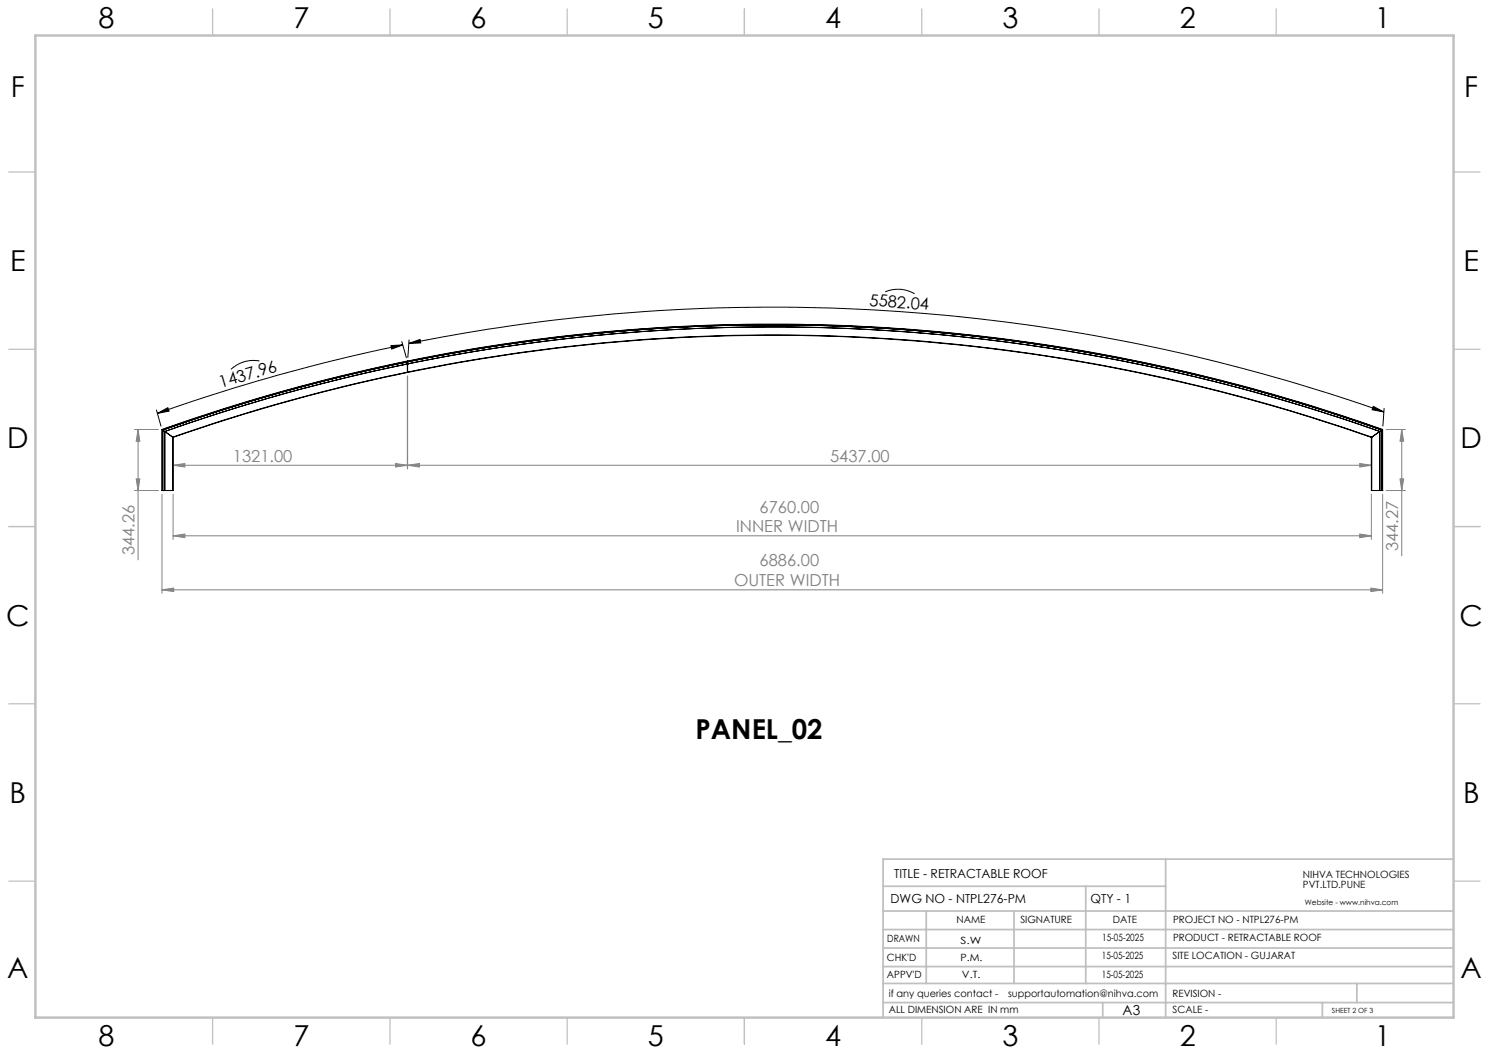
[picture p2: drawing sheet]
<svg xmlns="http://www.w3.org/2000/svg" width="420mm" height="297mm" viewBox="0 0 420 297" stroke-linecap="round" stroke-linejoin="round" font-family="sans-serif">
<path d="M110.3 97.5l3.3-.2-3.1 1.2zM113.3 96.3l1.3 4.6M113.6 97.3a511.4 511.4 0 0 0-69.2 19.3M115.3 96.9l3.2-1.2 .2 1zM115.3 96.9a518.2 518.2 0 0 1 275 19.3M115.4 95.9l-.4 4.9M249.7 82.3a9.2 9.2 0 0 1 8.3 .6M44.1 115.6l1.3 4.6M44.4 116.6l2.9-1.6 .4 1zM73.2 101.8a9.4 9.4 0 0 0-8 2.4M387.4 114.6l2.9 1.6-3.3-.6zM390.4 115.2l-.3 5" fill="none" stroke="#000" stroke-width=".28"/>
<path d="M114.9 101.8a510 510 0 0 0-69.2 19.3M115 101.8a513.1 513.1 0 0 1 275 19.3" fill="none" stroke="#c0c0c0" stroke-width=".28"/>
<g fill="none" stroke="#808080" stroke-width=".28">
<path d="M114.9 106.1v26.1M115 106v26.2M37.9 138.4h6.8M37.9 121.1h6.8M38.4 135.1h1l-.5 3.3zM38.9 121.1v36.8M38.9 121.1l.5 3.4h-1zM45.7 139.4v28M48.8 131.2l3.3-.5v1zM48.8 131.2h66.1M48.8 139.4v12.7M111.6 130.7l3.3 .5-3.3 .5z"/>
<path d="M115 131.2l3.3-.5v1zM115 131.2h271.8M383.5 130.7l3.3 .5-3.3 .5zM386.8 124.4v7.8M386.8 139.4v12.7M390 139.4v28M391 138.4h5.4M391 121.1h5.4M394.9 135.1h1l-.5 3.3zM395.4 121.1v35.7M395.4 121.1l.5 3.4h-1zM48.8 151.1l3.3-.5v1.1z"/>
<path d="M48.8 151.1h338M383.5 150.6l3.3 .5-3.3 .6zM45.7 166.4l3.3-.5v1zM45.7 166.4h344.3M386.7 165.9l3.3 .5-3.3 .5z"/>
</g>
<g fill="none" stroke="#c0c0c0" stroke-width=".35">
<path d="M60 2.5v7.5M110 2.5v7.5M160 2.5v7.5M210 2.5v7.5M260 2.5v7.5M310 2.5v7.5M360 2.5v7.5M2.5 48.5h7.5M410 48.5h7.5M2.5 98.5h7.5M410 98.5h7.5M2.5 148.5h7.5"/>
<path d="M410 148.5h7.5M2.5 198.5h7.5M410 198.5h7.5M2.5 248.5h7.5M410 248.5h7.5M60 287v7.5M110 287v7.5M160 287v7.5M210 287v7.5M260 287v7.5M310 287v7.5M360 287v7.5"/>
</g>
<g fill="none" stroke="#c0c0c0" stroke-width=".5">
<path d="M249.1 257h160.9M249.1 250h79.7M261.3 257v20.4M286 257v20.4M306.2 250v27.4M328.8 242.3v44.7M410 242.3h-160.9v44.7M249.1 272.6h160.9M249.1 267.4h160.9M249.1 262.2h160.9M249.1 277.4h160.9M382.7 277.4v5.4"/>
<path d="M249.1 282.8h160.9M311 282.8v4.2M373 282.8v4.2"/>
</g>
<path d="M10 10h400v277h-400z" fill="none" stroke="#c0c0c0" stroke-width=".7"/>
<g fill="#000">
<path d="M110.3 97.5l3.3-.2-3.1 1.2zM44.4 116.6l2.9-1.6 .4 1z"/>
<path d="M387.4 114.6l2.9 1.6-3.3-.6zM115.3 96.9l3.2-1.2 .2 1z"/>
</g>
<g fill="#808080">
<path d="M115 131.2l3.3-.5v1zM383.5 130.7l3.3 .5-3.3 .5zM48.8 131.2l3.3-.5v1zM111.6 130.7l3.3 .5-3.3 .5zM48.8 151.1l3.3-.5v1.1zM383.5 150.6l3.3 .5-3.3 .6zM45.7 166.4l3.3-.5v1zM386.7 165.9l3.3 .5-3.3 .5z"/>
<path d="M38.4 135.1h1l-.5 3.3zM38.9 121.1l.5 3.4h-1zM394.9 135.1h1l-.5 3.3zM395.4 121.1l.5 3.4h-1z"/>
</g>
<g fill="none" stroke="#000" stroke-width=".28">
<path d="M114.9 105a533.1 533.1 0 0 0-66.1 18.4M114.9 105a510.6 510.6 0 0 0-66.2 18.3M114.9 101.9a512.2 512.2 0 0 0-69.1 19.3M114.9 101.9v-.1a522.8 522.8 0 0 0-69.2 19.3M114.9 102.1a519.5 519.5 0 0 0-69 19.2M114.9 102.1a504.1 504.1 0 0 0-69 19.2M114.9 102.1h.1M114.9 102.7a515.5 515.5 0 0 0-68.4 19M114.9 102.7h.1M114.9 102.1a512.9 512.9 0 0 0-69 19.2M114.9 101.9v3.1M115 101.9a511.9 511.9 0 0 1 275 19.2"/>
<path d="M115 101.9a513 513 0 0 1 274.9 19.3M115 104.9a510.5 510.5 0 0 1 271.9 18.4M115 104.9v.2a510.6 510.6 0 0 1 271.8 18.3M115 102a512.8 512.8 0 0 1 274.8 19.3M115 102.1a513.1 513.1 0 0 1 274.8 19.2M115 102v.1M115 101.9v3M45.7 121.1l.1 .1M45.7 121.1l.1 17.3M45.8 121.2l.1 .1M45.8 138.4h2.9M45.8 121.2v17.2"/>
<path d="M45.9 121.3h.1M45.9 121.3v17.1M45.9 138.4h.1M45.9 121.3l.6 .4M46.5 121.7h.1M46.5 138.4h.1M46.5 121.7v16.7M46.5 121.7l2.2 1.6M48.7 123.3l.1 .1M48.7 123.3v15.1M48.8 123.4l-.1 15M386.8 123.4l.1 15"/>
<path d="M386.9 123.3l-.1 .1M386.9 138.4h3M386.9 123.3v15.1M389.2 121.7a512.3 512.3 0 0 0-274.2-19 512.2 512.2 0 0 1 274.2 19M389.2 121.7h.1M389.2 121.7v16.7v-16.7M389.2 121.7l-2.3 1.6M389.8 121.3h.1M389.8 138.4h.1M389.8 121.3l-.6 .4M389.8 121.3v17.1M389.9 121.2l-.1 .1"/>
<path d="M389.9 121.2v17.2M390 121.1l-.1 .1M390 121.1l-.1 17.3"/>
</g>
<g font-size="8.1">
<text x="27.8" y="8">8</text>
<text x="82.8" y="8">7</text>
<text x="132.8" y="8">6</text>
<text x="182.8" y="8">5</text>
<text x="232.8" y="8">4</text>
<text x="282.8" y="8">3</text>
<text x="332.8" y="8">2</text>
<text x="387.8" y="8">1</text>
<text x="3" y="27.2">F</text>
<text x="413" y="27.2">F</text>
<text x="2.8" y="76.5">E</text>
<text x="412.8" y="76.5">E</text>
<text x="2" y="126.5">D</text>
<text x="412" y="126.5">D</text>
<text x="1.7" y="176.5">C</text>
<text x="411.7" y="176.5">C</text>
<text x="2.7" y="226.5">B</text>
<text x="412.7" y="226.5">B</text>
<text x="2" y="275.7">A</text>
<text x="412" y="275.7">A</text>
<text x="27.8" y="295">8</text>
<text x="82.8" y="295">7</text>
<text x="132.8" y="295">6</text>
<text x="182.8" y="295">5</text>
<text x="232.8" y="295">4</text>
<text x="282.8" y="295">3</text>
<text x="332.8" y="295">2</text>
<text x="387.8" y="295">1</text>
</g>
<text font-size="7.8" x="196.2" y="208.3">PANEL_02</text>
<g font-size="4.7">
<text x="245.2" y="86.2" transform="rotate(4 245.2 86.2)">5582.04</text>
<text x="62.3" y="109.4" transform="rotate(-17 62.3 109.4)">1437.96</text>
</g>
<g font-size="4.7" fill="#808080">
<text x="65.7" y="130.2">1321.00</text>
<text x="234.2" y="130.2">5437.00</text>
<text x="214.3" y="144.6">6760.00</text>
<text x="207.6" y="150.1">INNER WIDTH</text>
<text x="394.4" y="155.5" transform="rotate(-90 394.4 155.5)">344.27</text>
<text x="37.9" y="156.6" transform="rotate(-90 37.9 156.6)">344.26</text>
<text x="214.3" y="159.8">6886.00</text>
<text x="207.1" y="165.3">OUTER WIDTH</text>
</g>
<text font-size="3.9" x="316.7" y="286.4">A3</text>
<g font-size="3.5">
<text x="252.2" y="247.7">TITLE - RETRACTABLE ROOF</text>
<text x="251.2" y="254.8">DWG NO - NTPL276-PM</text>
<text x="307.6" y="254.8">QTY - 1</text>
</g>
<g font-size="2.8">
<text x="367.5" y="247.7">NIHVA TECHNOLOGIES</text>
<text x="367.5" y="250.5">PVT.LTD.PUNE</text>
<text x="269.8" y="260.4">NAME</text>
<text x="287.8" y="260.4">SIGNATURE</text>
<text x="313.9" y="260.5">DATE</text>
<text x="330.9" y="260.5">PROJECT NO - NTPL276-PM</text>
<text x="250.3" y="265.7">DRAWN</text>
<text x="270.9" y="266.1">S.W</text>
<text x="310.9" y="265.5">15-05-2025</text>
<text x="330.9" y="265.5">PRODUCT - RETRACTABLE ROOF</text>
<text x="250.2" y="271.1">CHK'D</text>
<text x="250.2" y="275.8">APPV'D</text>
<text x="270.9" y="271.1">P.M.</text>
<text x="271.3" y="275.8">V.T.</text>
<text x="310.8" y="270.6">15-05-2025</text>
<text x="310.8" y="275.8">15-05-2025</text>
<text x="330.7" y="270.6">SITE LOCATION - GUJARAT</text>
<text x="250.7" y="281.1">if any queries contact -</text>
<text x="284.3" y="281.1">supportautomation@nihva.com</text>
<text x="330.7" y="281.1">REVISION -</text>
<text x="250.7" y="285.6">ALL DIMENSION ARE IN mm</text>
<text x="330.7" y="285.6">SCALE -</text>
</g>
<text font-size="2.1" x="368.1" y="255.1">Website - www.nihva.com</text>
<text font-size="2" x="375.7" y="285.6">SHEET 2 OF 3</text>
</svg>
